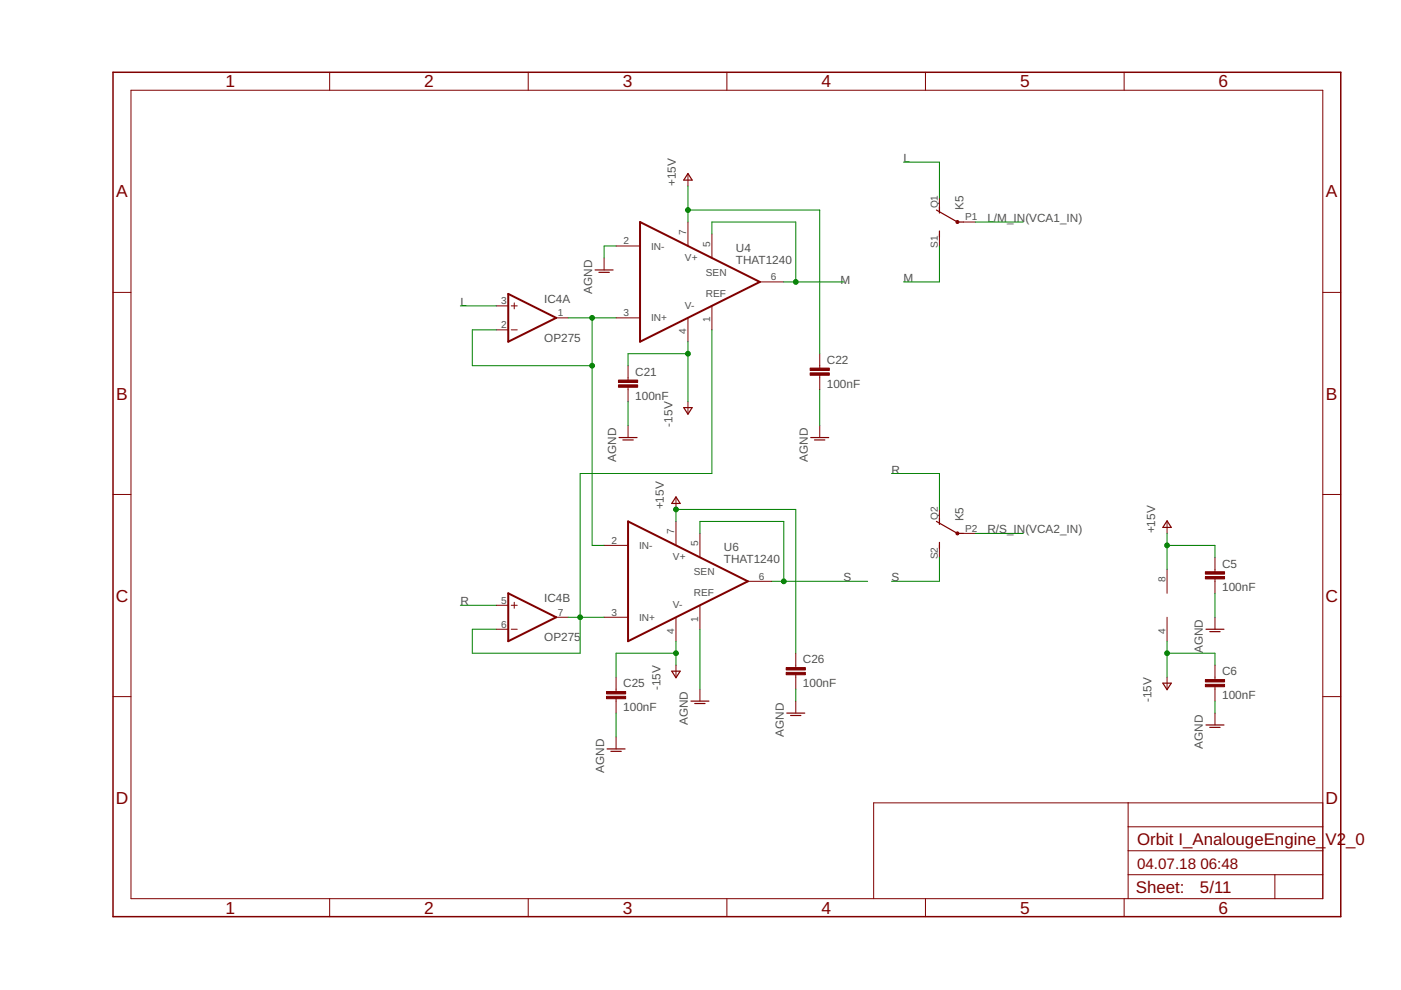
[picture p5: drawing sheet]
<svg xmlns="http://www.w3.org/2000/svg" width="297mm" height="210mm" viewBox="0 0 297 210" stroke-linecap="round" stroke-linejoin="round" font-family="sans-serif">
<path d="M135.7 47.1l25.4 12.7-25.4 12.7zM107.8 62.3l10.1 5.1-10.1 5.1zM133.2 110.6l25.4 12.7-25.4 12.7zM107.8 125.8l10.1 5.1-10.1 5.1z" fill="none" stroke="#800000" stroke-width=".42"/>
<g fill="none" stroke="#800000" stroke-width=".21">
<path d="M27.8 19.1h252.7v171.4h-252.7zM69.9 15.3v3.8M112 15.3v3.8M154.1 15.3v3.8M196.2 15.3v3.8M238.3 15.3v3.8M145.9 36.9v2.6M128.1 54.7v2.5M130.6 52.2h5.1M145.9 47.1v5.1M150.9 49.6v5.1M161.1 59.8h5.1"/>
<path d="M199.2 42v2.5M199.2 49.6v2.6M204.3 47.1h2.5M24 62h3.8M105.2 64.9h2.6M105.2 69.9h2.6M108.4 64.9h1.3M108.4 69.9h1.3M109 64.2v1.3M117.9 67.4h2.6M130.6 67.4h5.1M133.2 77.5v3.1"/>
<path d="M145.9 67.4v5.1M150.9 64.9v5M173.8 75v3M173.8 79.6v3M280.5 62h3.8M133.2 82.1v3.1M133.2 90.2v2.6M145.9 85.2v2.5M173.8 90.2v2.6M24 104.8h3.8M128.1 115.6h5.1M143.3 105.5v2.5"/>
<path d="M143.3 110.6v5M148.4 113.1v5.1M199.2 108v2.6M199.2 115.6v2.6M204.3 113.1h2.5M247.4 110.6v2.5M257.6 118.2v3M280.5 104.8h3.8M105.2 128.3h2.6M105.2 133.4h2.6M108.4 128.3h1.3M108.4 133.4h1.3"/>
<path d="M109 127.7v1.3M117.9 130.9h2.6M128.1 130.9h5.1M143.3 130.9v5.1M148.4 128.3v5.1M158.6 123.3h5M168.7 138.5v3M247.4 120.7v5.1M247.4 130.9v5.1M257.6 122.7v3.1M257.6 130.9v2.5M24 147.7h3.8"/>
<path d="M130.6 143.6v3M130.6 148.1v3.1M130.6 156.3v2.5M143.3 141v2.6M148.4 146.1v2.6M168.7 143.1v3M168.7 148.7v2.5M247.4 143.6v2.5M257.6 141v3.1M257.6 145.6v3.1M257.6 151.2v2.5M280.5 147.7h3.8"/>
<path d="M239.2 170.2v20.3M239.2 175.3h41.3M280.5 170.2h-95.3v20.3M69.9 190.5v3.9M112 190.5v3.9M154.1 190.5v3.9M196.2 190.5v3.9M238.3 190.5v3.9M239.2 185.5h41.3M239.2 180.4h41.3M270.3 185.5v5"/>
</g>
<g fill="none" stroke="#800000" stroke-width=".25">
<path d="M145.9 36.8l.8 1.4h-1.7zM126.2 57.2h3.8M127 57.7h2.2M198.5 44.5l4.5 2.6h1.3M199.2 43.9v1.3M199.2 49v1.2M131.3 92.8h3.8M132.1 93.3h2.2M145 86.4h1.7l-.8 1.4zM171.9 92.8h3.8M172.7 93.3h2.2M143.3 105.3l.9 1.4h-1.8z"/>
<path d="M198.5 110.6l4.5 2.5h1.3M199.2 109.9v1.3M199.2 115v1.3M247.4 110.4l.9 1.4h-1.8zM255.7 133.4h3.8M256.5 133.9h2.2M128.7 158.8h3.8M129.5 159.3h2.2M142.4 142.3h1.8l-.9 1.4zM146.5 148.7h3.8M147.3 149.2h2.2M166.8 151.2h3.8"/>
<path d="M167.6 151.7h2.2M246.5 144.8h1.8l-.9 1.4zM255.7 153.7h3.8M256.5 154.2h2.2"/>
</g>
<g fill="#800000" stroke="#800000" stroke-width=".21">
<path d="M131.1 81.6h4.1v.5h-4.1z"/>
<path d="M131.1 80.6h4.1v.5h-4.1z"/>
<path d="M171.8 79.1h4v.5h-4z"/>
<path d="M171.8 78h4v.5h-4z"/>
<path d="M128.6 147.6h4.1v.5h-4.1z"/>
<path d="M128.6 146.6h4.1v.5h-4.1z"/>
<path d="M166.7 142.6h4.1v.5h-4.1z"/>
<path d="M166.7 141.5h4.1v.5h-4.1z"/>
<path d="M255.6 122.2h4v.5h-4z"/>
<path d="M255.6 121.2h4v.5h-4z"/>
<path d="M255.6 145.1h4v.5h-4z"/>
<path d="M255.6 144.1h4v.5h-4z"/>
</g>
<g fill="#800000" stroke="#800000" stroke-width=".21">
<circle cx="203" cy="47.1" r=".33"/>
<circle cx="203" cy="113.1" r=".33"/>
</g>
<path d="M24 15.3h260.3v179.1h-260.3z" fill="none" stroke="#800000" stroke-width=".32"/>
<g fill="none" stroke="#008000" stroke-width=".21">
<path d="M145.9 39.5v7.6M191.6 34.4h7.6v7.6M130.6 52.2h-2.5v2.5M145.9 44.5h27.9v30.5M150.9 49.6v-2.5h17.8v12.7M166.2 59.8h12.7M199.2 52.2v7.6h-7.6M206.8 47.1h10.2M97.6 64.9h7.6M105.2 69.9h-5.1v7.6h25.4M120.5 67.4h10.1M125.5 67.4v48.2h2.6"/>
<path d="M145.9 72.5v12.7M145.9 75h-12.7v2.5M150.9 69.9v30.5h-27.9v38.1h-22.9v-5.1h5.1M133.2 85.2v5M173.8 82.6v7.6M143.3 110.6v-2.6h25.4v30.5M148.4 113.1v-2.5h17.8v12.7M189 100.4h10.2v7.6M199.2 118.2v5.1h-10.2M206.8 113.1h10.2M247.4 113.1v7.6M247.4 115.6h10.2v2.6"/>
<path d="M97.6 128.3h7.6M120.5 130.9h7.6M143.3 136v5M143.3 138.5h-12.7v5.1M148.4 133.4v12.7M163.6 123.3h20.4M247.4 138.5h10.2v2.5M247.4 136v7.6M257.6 125.8v5.1M130.6 151.2v5.1M168.7 146.1v2.6M257.6 148.7v2.5"/>
</g>
<g fill="#008000" stroke="#008000" stroke-width=".21">
<circle cx="145.9" cy="75" r=".51"/>
<circle cx="143.3" cy="138.5" r=".51"/>
<circle cx="247.4" cy="138.5" r=".51"/>
<circle cx="145.9" cy="44.5" r=".51"/>
<circle cx="143.3" cy="108" r=".51"/>
<circle cx="247.4" cy="115.6" r=".51"/>
<circle cx="123" cy="130.9" r=".51"/>
<circle cx="168.7" cy="59.8" r=".51"/>
<circle cx="166.2" cy="123.3" r=".51"/>
<circle cx="125.5" cy="67.4" r=".51"/>
<circle cx="125.5" cy="77.5" r=".51"/>
</g>
<g font-size="3.7" fill="#800000">
<text x="47.8" y="18.5">1</text>
<text x="89.9" y="18.5">2</text>
<text x="132" y="18.5">3</text>
<text x="174.2" y="18.5">4</text>
<text x="216.3" y="18.5">5</text>
<text x="258.4" y="18.5">6</text>
<text x="24.6" y="41.9">A</text>
<text x="281.1" y="41.9">A</text>
<text x="24.6" y="84.7">B</text>
<text x="281.1" y="84.7">B</text>
<text x="24.5" y="127.6">C</text>
<text x="281" y="127.6">C</text>
<text x="24.5" y="170.4">D</text>
<text x="281" y="170.4">D</text>
<text x="47.8" y="193.7">1</text>
<text x="89.9" y="193.7">2</text>
<text x="132" y="193.7">3</text>
<text x="174.2" y="193.7">4</text>
<text x="216.3" y="193.7">5</text>
<text x="258.4" y="193.7">6</text>
</g>
<g font-size="3.6" fill="#800000">
<text x="241.1" y="179.1">Orbit I_AnalougeEngine_</text>
<text x="281.1" y="179.1">V2_0</text>
<text x="240.8" y="189.4">Sheet:</text>
<text x="254.4" y="189.3">5/11</text>
</g>
<g font-size="3.2" fill="#800000">
<text x="241.1" y="184.2">04.07.18</text>
<text x="254.5" y="184.2">06:48</text>
</g>
<g font-size="2.5" fill="#505050">
<text x="191.6" y="34.4">L</text>
<text x="143.3" y="39.5" transform="rotate(-90 143.3 39.5)">+15V</text>
<text x="204.3" y="44.5" transform="rotate(-90 204.3 44.5)">K5</text>
<text x="209.3" y="47.1">L/M_IN(VCA1_IN)</text>
<text x="156" y="53.4">U4</text>
<text x="156" y="56">THAT1240</text>
<text x="191.6" y="59.8">M</text>
<text x="97.6" y="64.8">L</text>
<text x="115.4" y="64.2">IC4A</text>
<text x="125.5" y="62.3" transform="rotate(-90 125.5 62.3)">AGND</text>
<text x="178.2" y="60.3">M</text>
<text x="115.4" y="72.5">OP275</text>
<text x="175.3" y="77.2">C22</text>
<text x="134.7" y="79.7">C21</text>
<text x="175.3" y="82.2">100nF</text>
<text x="134.7" y="84.8">100nF</text>
<text x="142.6" y="90.4" transform="rotate(-90 142.6 90.4)">-15V</text>
<text x="130.6" y="97.9" transform="rotate(-90 130.6 97.9)">AGND</text>
<text x="171.3" y="97.9" transform="rotate(-90 171.3 97.9)">AGND</text>
<text x="189" y="100.4">R</text>
<text x="140.8" y="108" transform="rotate(-90 140.8 108)">+15V</text>
<text x="204.3" y="110.6" transform="rotate(-90 204.3 110.6)">K5</text>
<text x="209.3" y="113.1">R/S_IN(VCA2_IN)</text>
<text x="244.9" y="113.1" transform="rotate(-90 244.9 113.1)">+15V</text>
<text x="153.5" y="119.4">THAT1240</text>
<text x="153.5" y="116.9">U6</text>
<text x="178.9" y="123.3">S</text>
<text x="189" y="123.3">S</text>
<text x="259.1" y="125.4">100nF</text>
<text x="259.1" y="120.3">C5</text>
<text x="97.6" y="128.3">R</text>
<text x="115.4" y="127.7">IC4B</text>
<text x="115.4" y="135.9">OP275</text>
<text x="170.2" y="140.6">C26</text>
<text x="255.1" y="138.5" transform="rotate(-90 255.1 138.5)">AGND</text>
<text x="259.1" y="143.2">C6</text>
<text x="132.1" y="145.7">C25</text>
<text x="140" y="146.3" transform="rotate(-90 140 146.3)">-15V</text>
<text x="170.2" y="145.7">100nF</text>
<text x="244.1" y="148.8" transform="rotate(-90 244.1 148.8)">-15V</text>
<text x="259.1" y="148.3">100nF</text>
<text x="132.1" y="150.8">100nF</text>
<text x="145.9" y="153.7" transform="rotate(-90 145.9 153.7)">AGND</text>
<text x="166.2" y="156.3" transform="rotate(-90 166.2 156.3)">AGND</text>
<text x="255.1" y="158.8" transform="rotate(-90 255.1 158.8)">AGND</text>
<text x="128.1" y="163.9" transform="rotate(-90 128.1 163.9)">AGND</text>
</g>
<g font-size="2.1" fill="#505050">
<text x="198.8" y="44.2" transform="rotate(-90 198.8 44.2)">Q1</text>
<text x="204.6" y="46.7">P1</text>
<text x="132.2" y="51.8">2</text>
<text x="138" y="52.9">IN-</text>
<text x="145.5" y="49.8" transform="rotate(-90 145.5 49.8)">7</text>
<text x="150.6" y="52.4" transform="rotate(-90 150.6 52.4)">5</text>
<text x="198.8" y="52.6" transform="rotate(-90 198.8 52.6)">S1</text>
<text x="145.2" y="55.3">V+</text>
<text x="149.7" y="58.5">SEN</text>
<text x="163.4" y="59.4">6</text>
<text x="106.2" y="64.5">3</text>
<text x="145.2" y="65.5">V-</text>
<text x="149.7" y="62.9">REF</text>
<text x="106.2" y="69.6">2</text>
<text x="118.3" y="67">1</text>
<text x="132.2" y="67">3</text>
<text x="138" y="68.1">IN+</text>
<text x="145.5" y="70.9" transform="rotate(-90 145.5 70.9)">4</text>
<text x="150.6" y="68.4" transform="rotate(-90 150.6 68.4)">1</text>
<text x="143" y="113.3" transform="rotate(-90 143 113.3)">7</text>
<text x="198.8" y="110.2" transform="rotate(-90 198.8 110.2)">Q2</text>
<text x="204.6" y="112.7">P2</text>
<text x="129.6" y="115.3">2</text>
<text x="135.5" y="116.4">IN-</text>
<text x="142.7" y="118.8">V+</text>
<text x="148" y="115.8" transform="rotate(-90 148 115.8)">5</text>
<text x="198.8" y="118.6" transform="rotate(-90 198.8 118.6)">S2</text>
<text x="147.1" y="122">SEN</text>
<text x="160.9" y="122.9">6</text>
<text x="247.1" y="123.5" transform="rotate(-90 247.1 123.5)">8</text>
<text x="106.2" y="128">5</text>
<text x="118.3" y="130.5">7</text>
<text x="129.6" y="130.5">3</text>
<text x="135.5" y="131.6">IN+</text>
<text x="142.7" y="129">V-</text>
<text x="147.1" y="126.4">REF</text>
<text x="148" y="131.9" transform="rotate(-90 148 131.9)">1</text>
<text x="106.2" y="133.1">6</text>
<text x="143" y="134.4" transform="rotate(-90 143 134.4)">4</text>
<text x="247.1" y="134.4" transform="rotate(-90 247.1 134.4)">4</text>
</g>
</svg>
